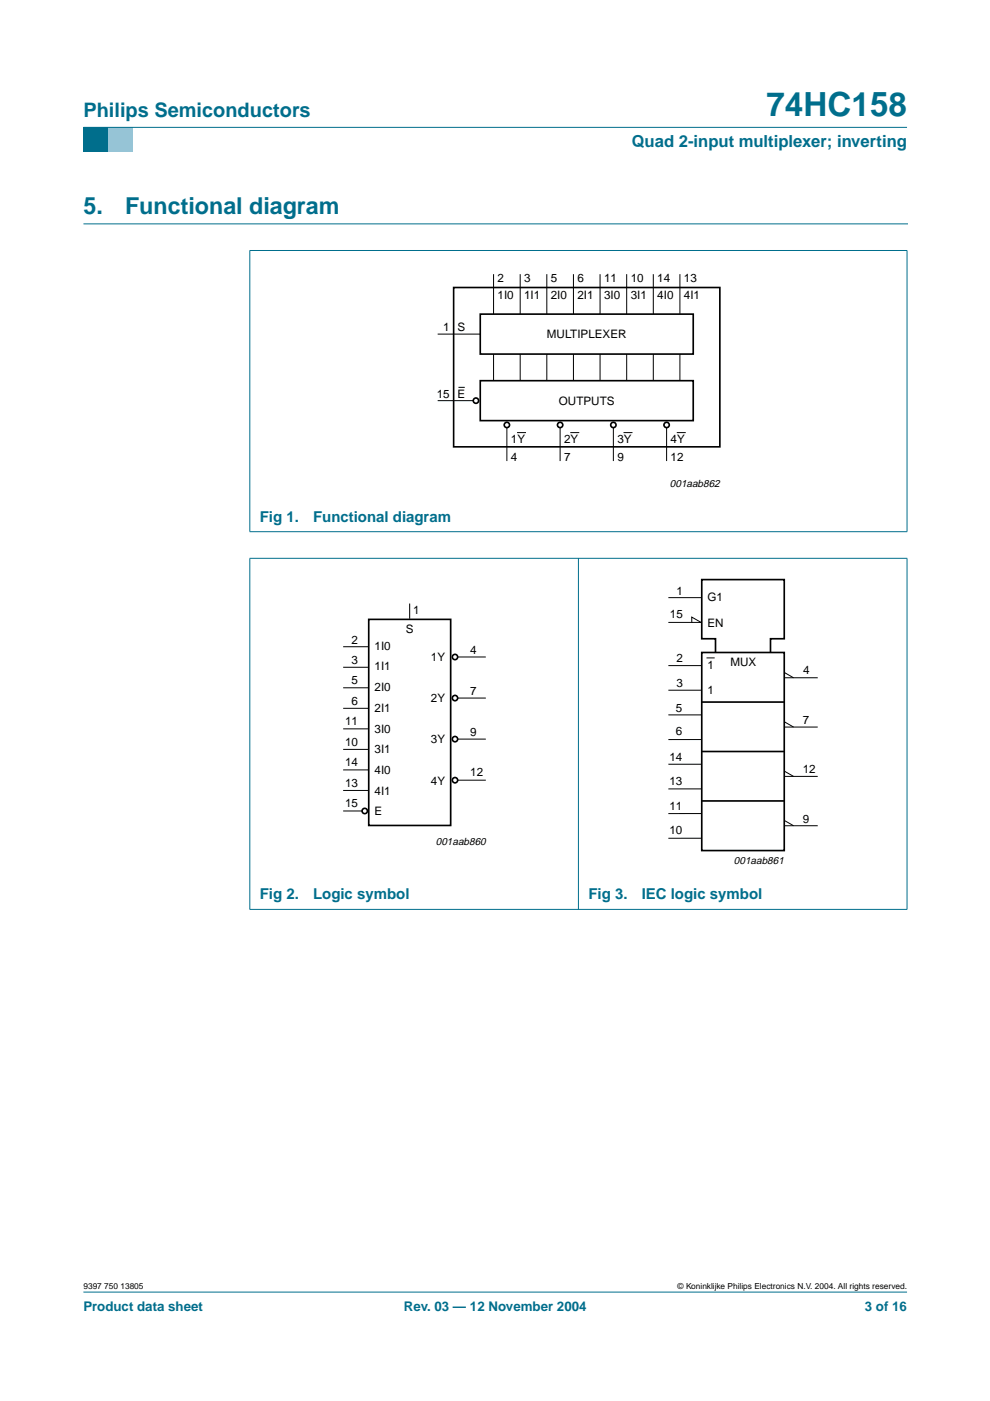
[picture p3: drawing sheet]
<svg xmlns="http://www.w3.org/2000/svg" width="210mm" height="297mm" viewBox="0 0 210 297" stroke-linecap="round" stroke-linejoin="round" font-family="sans-serif">
<path d="M17.7 273.9h174.6z" fill="#006e8c" stroke="#006e8c" stroke-width=".21"/>
<path d="M17.7 27h5.3v5.3h-5.3z" fill-rule="evenodd" fill="#006e8c"/>
<path d="M23 27h5.3v5.3h-5.3z" fill-rule="evenodd" fill="#96c4d6"/>
<g fill="#006e8c" stroke="#006e8c" stroke-width=".21">
<path d="M17.7 27h174.6z"/>
<path d="M53 53.2v59.5z"/>
<path d="M192.3 53.2v59.5z"/>
<path d="M52.9 53.1h139.5z"/>
<path d="M52.9 112.7h139.5z"/>
<path d="M53 118.4v74.4z"/>
<path d="M122.6 118.3v74.6z"/>
<path d="M192.3 118.4v74.4z"/>
<path d="M52.9 118.4h139.5z"/>
<path d="M52.9 192.8h139.5z"/>
</g>
<path d="M17.7 47.5h174.7" fill="none" stroke="#006e8c" stroke-width=".21"/>
<g fill="none" stroke="#000" stroke-width=".21">
<path d="M104.6 58.1v8.5M110.3 58.1v8.5M115.9 58.1v8.5M121.6 58.1v8.5M127.2 58.1v8.5M132.9 58.1v8.5M138.5 58.1v8.5M144.2 58.1v8.5M92.8 70.8h9M104.6 75.1v5.6M110.3 75.1v5.6M115.9 75.1v5.6"/>
<path d="M121.6 75.1v5.6M127.2 75.1v5.6M132.9 75.1v5.6M138.5 75.1v5.6M144.2 75.1v5.6M92.8 84.9h7.6M97.3 82.1h1.1M107.5 90.7v6.9M109.7 91.7h1.7M118.8 90.7v6.9M121 91.7h1.7M130 90.7v6.9"/>
<path d="M132.3 91.7h1.7M141.3 90.7v6.9M143.6 91.7h1.7M72.8 137.1h5.4M86.9 128v3.2M97 139.3h6M141.7 132h7.1M141.7 126.7h7.1M146.7 132v-1.2l1.9 1.2M149.8 139.5h1.7M72.8 141.5h5.4M72.8 145.8h5.4"/>
<path d="M72.8 150.2h5.4M72.8 154.5h5.4M72.8 158.9h5.4M97 148h6M97 156.7h6M141.7 146.3h7.1M141.7 141.1h7.1M141.7 151.6h7.1M148.8 156.8h-7.1M166.3 153l2 1.2M166.3 142.6l2 1.1M166.3 143.7h7.1"/>
<path d="M166.3 154.2h7.1M72.8 163.2h5.4M72.8 167.6h5.4M72.8 171.9h4M97 165.4h6M141.7 162h7.1M148.8 167.3h-7.1M148.8 172.5h-7.1M148.8 177.7h-7.1M166.3 163.5l2 1.1M166.3 173.9l2 1.2M166.3 164.6h7.1"/>
<path d="M173.4 175.1h-7.1"/>
</g>
<g fill="none" stroke="#000" stroke-width=".35">
<path d="M96.2 61h56.4v33.7h-56.4zM101.8 66.6h45.2v8.5h-45.2zM101.8 80.7h45.2v8.5h-45.2zM78.2 131.3h17.4v43.7h-17.4zM148.8 138.3h17.5v42h-17.5zM151.7 138.3v-2.9h-2.9v-12.5h17.5v12.5h-2.9v2.9M148.8 159.3h17.5M148.8 148.8h17.5M148.8 169.8h17.5"/>
<circle cx="100.9" cy="84.9" r=".56"/>
<circle cx="107.5" cy="90.1" r=".56"/>
<circle cx="118.8" cy="90.1" r=".56"/>
<circle cx="130" cy="90.1" r=".56"/>
<circle cx="141.3" cy="90.1" r=".56"/>
<circle cx="96.5" cy="139.3" r=".56"/>
<circle cx="96.5" cy="148" r=".56"/>
<circle cx="96.5" cy="156.7" r=".56"/>
<circle cx="77.3" cy="171.9" r=".56"/>
<circle cx="96.5" cy="165.4" r=".56"/>
</g>
<text font-size="7.1" fill="#006e8c" x="162.5" y="24.7">74HC158</text>
<g font-size="4.9" fill="#006e8c">
<text x="17.7" y="45.5">5.</text>
<text x="26.5" y="45.5">Functional diagram</text>
</g>
<text font-size="4.2" fill="#006e8c" x="17.7" y="24.9">Philips Semiconductors</text>
<text font-size="3.5" fill="#006e8c" x="133.9" y="31.1">Quad 2-input multiplexer; inverting</text>
<g font-size="3.2" fill="#006e8c">
<text x="55.1" y="110.6">Fig 1.</text>
<text x="66.4" y="110.6">Functional diagram</text>
<text x="55.1" y="190.7">Fig 2.</text>
<text x="66.4" y="190.7">Logic symbol</text>
<text x="124.8" y="190.7">Fig 3.</text>
<text x="136" y="190.7">IEC logic symbol</text>
</g>
<g font-size="2.8" fill="#006e8c">
<text x="17.7" y="278">Product data sheet</text>
<text x="85.6" y="278">Rev. 03 — 12 November 2004</text>
<text x="183.4" y="278">3 of 16</text>
</g>
<g font-size="2.5">
<text x="105.5" y="59.8">2</text>
<text x="111.1" y="59.8">3</text>
<text x="116.8" y="59.8">5</text>
<text x="122.4" y="59.8">6</text>
<text x="128.1" y="59.8">11</text>
<text x="133.7" y="59.8">10</text>
<text x="139.4" y="59.8">14</text>
<text x="145" y="59.8">13</text>
<text x="105.5" y="63.5">1I0</text>
<text x="111.1" y="63.5">1I1</text>
<text x="116.8" y="63.5">2I0</text>
<text x="122.4" y="63.5">2I1</text>
<text x="128.1" y="63.5">3I0</text>
<text x="133.7" y="63.5">3I1</text>
<text x="139.4" y="63.5">4I0</text>
<text x="145" y="63.5">4I1</text>
<text x="94" y="70.3">1</text>
<text x="97" y="70.3">S</text>
<text x="116" y="71.7">MULTIPLEXER</text>
<text x="92.6" y="84.4">15</text>
<text x="97" y="84.4">E</text>
<text x="118.5" y="85.8">OUTPUTS</text>
<text x="108.3" y="94">1Y</text>
<text x="119.6" y="94">2Y</text>
<text x="130.9" y="94">3Y</text>
<text x="142.2" y="94">4Y</text>
<text x="108.3" y="97.6">4</text>
<text x="119.6" y="97.6">7</text>
<text x="130.9" y="97.6">9</text>
<text x="142.2" y="97.6">12</text>
<text x="87.6" y="130.1">1</text>
<text x="142" y="131.1">15</text>
<text x="143.4" y="126.2">1</text>
<text x="150" y="127.4">G1</text>
<text x="74.5" y="136.5">2</text>
<text x="79.4" y="137.9">1I0</text>
<text x="86" y="134.2">S</text>
<text x="150" y="132.9">EN</text>
<text x="74.5" y="140.8">3</text>
<text x="79.4" y="142.1">1I1</text>
<text x="91.4" y="140.1">1Y</text>
<text x="99.7" y="138.6">4</text>
<text x="143.4" y="140.4">2</text>
<text x="150" y="141.8">1</text>
<text x="154.9" y="141.2">MUX</text>
<text x="170.3" y="143">4</text>
<text x="74.5" y="149.4">6</text>
<text x="74.5" y="145.1">5</text>
<text x="79.4" y="146.5">2I0</text>
<text x="91.4" y="148.8">2Y</text>
<text x="99.7" y="147.3">7</text>
<text x="143.4" y="145.6">3</text>
<text x="150" y="147">1</text>
<text x="73.2" y="153.8">11</text>
<text x="79.4" y="150.9">2I1</text>
<text x="79.4" y="155.3">3I0</text>
<text x="99.7" y="156">9</text>
<text x="143.3" y="155.9">6</text>
<text x="143.3" y="150.9">5</text>
<text x="170.2" y="153.5">7</text>
<text x="73.2" y="158.1">10</text>
<text x="79.4" y="159.7">3I1</text>
<text x="91.4" y="157.6">3Y</text>
<text x="141.9" y="161.3">14</text>
<text x="73.2" y="166.8">13</text>
<text x="73.2" y="162.4">14</text>
<text x="79.4" y="164.1">4I0</text>
<text x="91.4" y="166.3">4Y</text>
<text x="99.7" y="164.6">12</text>
<text x="141.9" y="166.4">13</text>
<text x="170.2" y="163.9">12</text>
<text x="73.2" y="171.1">15</text>
<text x="79.4" y="172.8">E</text>
<text x="79.4" y="168.5">4I1</text>
<text x="141.9" y="171.8">11</text>
<text x="141.9" y="176.9">10</text>
<text x="170.2" y="174.4">9</text>
</g>
<g font-size="2.2">
<text x="142" y="103.3">001aab862</text>
<text x="92.4" y="179.3">001aab860</text>
<text x="155.6" y="183.3">001aab861</text>
</g>
<g font-size="1.8">
<text x="17.7" y="273.4">9397 750 13805</text>
<text x="143.7" y="273.4">© Koninklijke Philips Electronics N.V. 2004. All rights reserved.</text>
</g>
</svg>
